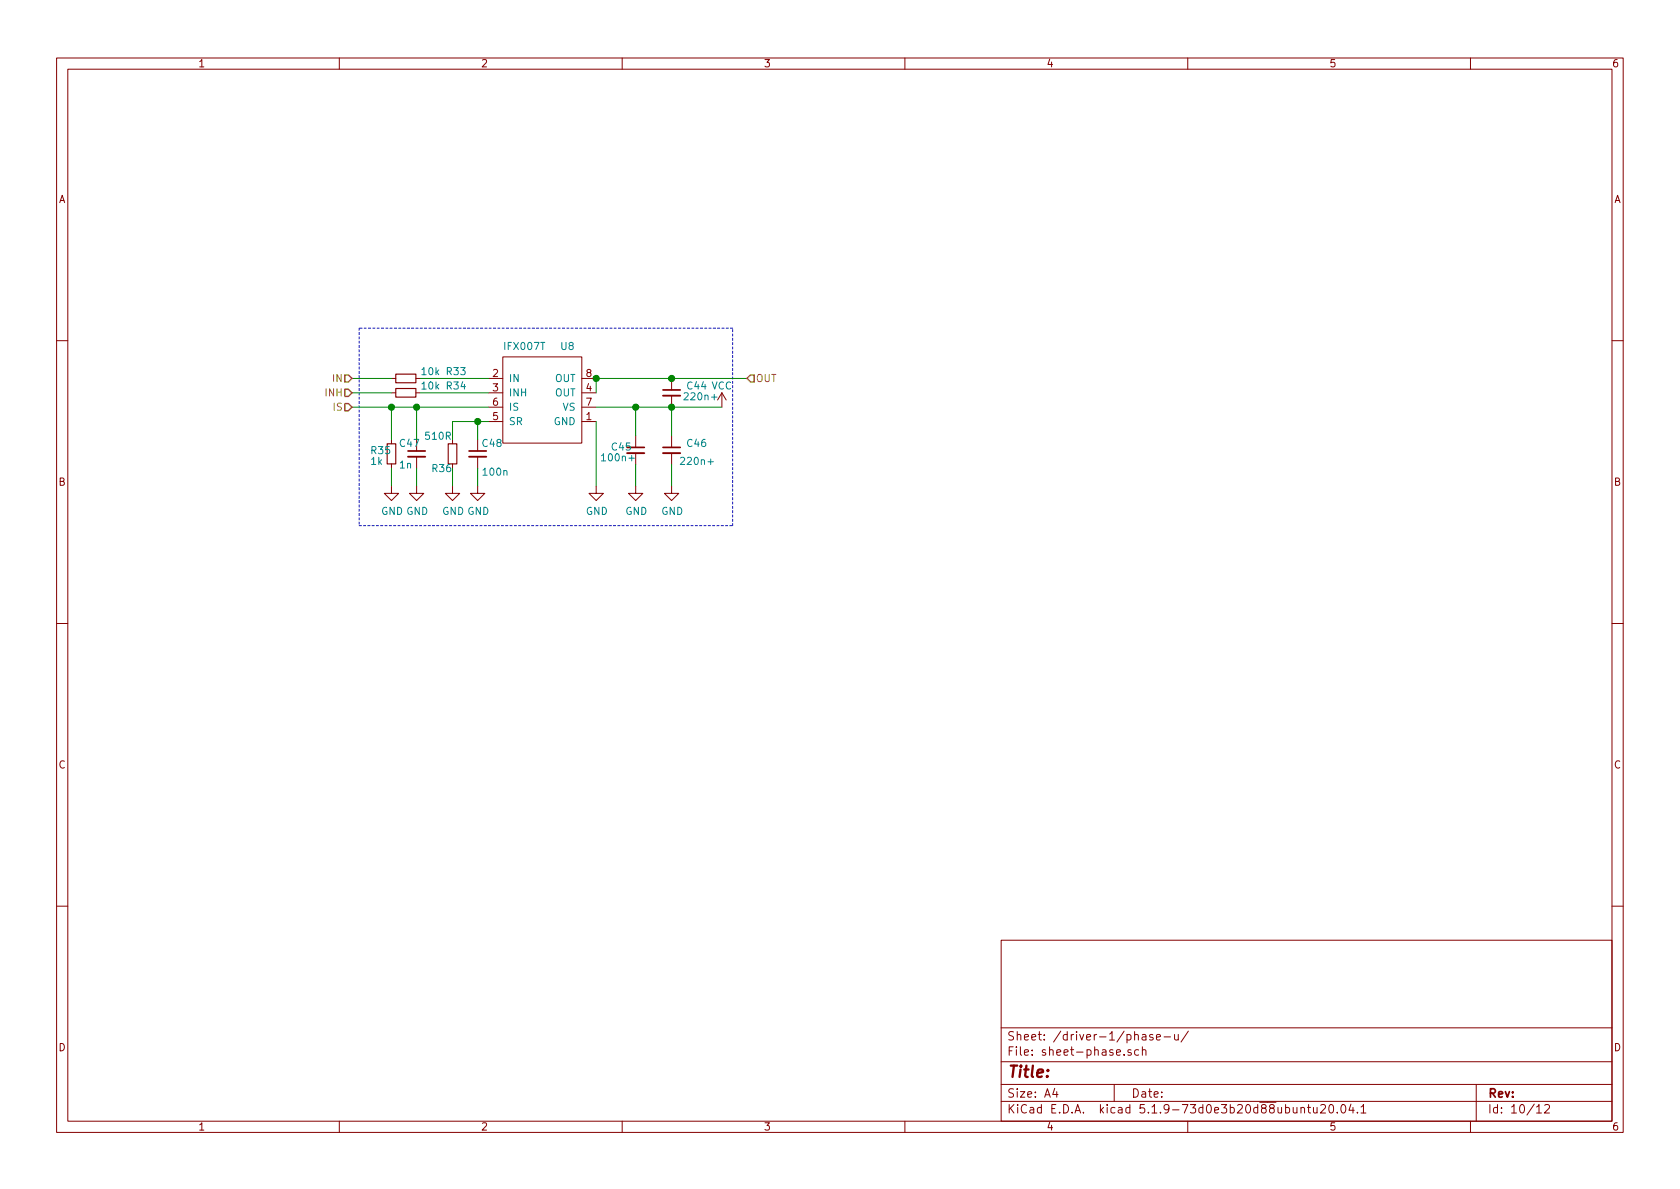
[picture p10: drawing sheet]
<svg xmlns="http://www.w3.org/2000/svg" width="297mm" height="210mm" viewBox="0 0 297 210" stroke-linecap="round" stroke-linejoin="round" font-family="sans-serif">
<g fill="none" stroke="#840000" stroke-width=".18">
<path d="M10 10.3h277v189.9h-277zM12 12.2h273v186.1h-273zM60 10.3v1.9M110 10.3v1.9M160 10.3v1.9M210 10.3v1.9M260 10.3v1.9M10 60.2h2M69.2 66.9h.8M69.2 69.5h.8M69.2 77.7v.8M73.5 66.9h.8"/>
<path d="M73.5 69.5h.8M73.7 77.7v2.1M80 77.7v.8M84.5 77.7v2.1M86.4 74.5h2.5M86.4 66.9h2.5M86.4 69.5h2.5M86.4 72h2.5M88.9 63.1h14v15.3h-14zM102.9 74.5h2.5M102.9 66.9h2.5M102.9 69.5h2.5"/>
<path d="M102.9 72h2.5M112.4 77.1v2M118.7 66.9v2.1M118.7 70v2M118.7 77.1v2M127.6 69.5l-.7 1.2M127.6 69.5v2.5M127.6 69.5l.8 1.2M285 60.2h2M69.2 86v1.2h1.3l-1.3 1.3-1.3-1.3h1.3M69.2 82v.8M73.7 86v1.2h1.2l-1.2 1.3-1.3-1.3h1.3"/>
<path d="M73.7 80.8v2M80 86v1.2h1.3l-1.3 1.3-1.3-1.3h1.3M84.5 86v1.2h1.2l-1.2 1.3-1.3-1.3h1.3M84.5 80.8v2M105.4 86v1.2h1.3l-1.3 1.3-1.3-1.3h1.3M112.4 86v1.2h1.3l-1.3 1.3-1.3-1.3h1.3M112.4 80.1v2.1M118.7 86v1.2h1.3l-1.3 1.3-1.2-1.3h1.2M118.7 80.1v2.1M10 110.3h2M285 110.3h2M10 160.2h2"/>
<path d="M177 166.3h108v32h-108zM285 160.2h2M60 198.3v1.9M110 198.3v1.9M160 198.3v1.9M177 194.8h108M177 191.8h108M177 187.8h108M177 181.8h108M186.5 192.5l-.4 1h1M186.8 193v1M197 191.8v3"/>
<path d="M198.8 186.5v.1M200 185.7l-.4-.1-.2 .2 .1 .2 .5 .2v.3h-.6M201.3 185.7l-.4-.1-.3 .3 .1 .6 .2 .1 .4-.1M202 185.7l.2-.1 .3 .1 .1 .9M202 183h.5l.1 .9M202 185.1v1.5M202.6 183.3l-.5 .1a.29 .29 0 0 0-.2 .2 .29 .29 0 0 0 .2 .3l.5-.1M203.8 183a.37 .37 0 0 0-.5 .1v.3l.5 .1 .1 .1-.2 .3-.4-.1M204.5 183.4l.7-.1-.1-.3-.4-.1-.2 .2v.7h.6M205.8 183.4h1.2M207.7 182.9v.8a.39 .39 0 0 0 .6 .1M208.3 182.9v1"/>
<path d="M210 198.3v1.9M210.1 182.3l-1.3 2M230 196l.2-.2 .4 .1 .1 .9M230 195.8v1M231.2 195.8h.5M231.4 195.3v1.3l.3 .2M232.2 195.8l.1 .9 .4 .1 .2-.1M232.9 195.8v1M233.5 195.5l.2-.2h.4l.3 .5-.9 1h.9M235.2 195.4l.2-.1a.94 .94 0 0 1 0 1.5 .82 .82 0 0 1-.2-1.4zM236.4 196.7v.1M237.3 195.4l.1-.1a.8 .8 0 0 1 .6 .8 .8 .8 0 0 1-.6 .7 1 1 0 0 1-.1-1.4z"/>
<path d="M238.9 195.2l-.4 1.1h.9M239.2 195.8v1M240 196.7v.1M240.6 195.8l.5-.5v1.5M240.6 196.8h.9M260 198.3v1.9M261 191.8v6.5M271.7 195.8l.4-.5v1.5M271.7 196.8h.8M273.1 195.5l.2-.2h.4l.2 .2 .1 .3-.1 .2-.9 .8h1"/>
</g>
<path d="M117.2 70h3.1M72.1 80.8h3.1M82.9 80.8h3.1M110.9 80.1h3M117.2 80.1h3.1" fill="none" stroke="#840000" stroke-width=".33"/>
<path d="M72.1 79.8h3.1M82.9 79.8h3.1M110.9 79.1h3M117.2 69h3.1M117.2 79.1h3.1" fill="none" stroke="#840000" stroke-width=".3"/>
<path d="M68.5 78.5h1.5v3.5h-1.5zM70 66.2h3.5v1.5h-3.5zM70 68.7h3.5v1.5h-3.5zM79.2 78.5h1.6v3.5h-1.6z" fill="none" stroke="#840000" stroke-width=".2"/>
<path d="M63.5 58v35M129.5 58h-66M63.5 93h66M129.5 93v-35" fill="none" stroke="#0000c2" stroke-width=".18" stroke-dasharray=".4 .4"/>
<g fill="none" stroke="#008400" stroke-width=".18">
<path d="M62.2 72h24.2M62.2 66.9h7M62.2 69.5h7M69.2 72v5.7M73.7 72v5.7M74.3 66.9h12.1M74.3 69.5h12.1M84.5 74.5v3.2M86.4 74.5h-6.4v3.2M105.4 72h22.2M105.4 74.5v11.5M112.4 72v5.1"/>
<path d="M118.7 72v5.1M132.1 66.9h-26.7v2.6M69.2 82.8v3.2M73.7 82.8v3.2M80 82.8v3.2M84.5 82.8v3.2M112.4 82.2v3.8M118.7 82.2v3.8"/>
</g>
<path d="M61 66.3h.6l.6 .6-.6 .7h-.6zM61 68.8h.6l.6 .7-.6 .6h-.6zM61 71.4h.6l.6 .6-.6 .6h-.6zM132.7 66.3h.6v1.3h-.6l-.6-.7z" fill="none" stroke="#848400" stroke-width=".25"/>
<g fill="#008400" stroke="#008400" stroke-width=".25">
<circle cx="105.4" cy="66.9" r=".51"/>
<circle cx="112.4" cy="72" r=".51"/>
<circle cx="84.5" cy="74.5" r=".51"/>
<circle cx="73.7" cy="72" r=".51"/>
<circle cx="69.2" cy="72" r=".51"/>
<circle cx="118.7" cy="66.9" r=".51"/>
<circle cx="118.7" cy="72" r=".51"/>
</g>
<text font-size="2.8" fill="#840000" x="178" y="190.5">Title:</text>
<g font-size="2.1" fill="#840000">
<text x="178" y="184">Sheet: /driver-1/phase-u/</text>
<text x="178" y="186.7">File: sheet-phase.sch</text>
<text x="178" y="196.9">KiCad E.D.A. kicad 5.1.9-73d0e3b20d88ubuntu20.04.1</text>
<text x="178" y="194.1">Size: A4</text>
<text x="200" y="194.1">Date:</text>
<text x="263" y="194.1">Rev:</text>
<text x="263" y="196.9">Id: 10/12</text>
</g>
<g font-size="1.8" fill="#840000">
<text x="35" y="11.9">1</text>
<text x="85" y="11.9">2</text>
<text x="135" y="11.9">3</text>
<text x="185" y="11.9">4</text>
<text x="235" y="11.9">5</text>
<text x="285" y="11.9">6</text>
<text x="10.4" y="35.9">A</text>
<text x="285.4" y="35.9">A</text>
<text x="87.1" y="66.7">2</text>
<text x="87.1" y="69.2">3</text>
<text x="87.1" y="71.7">6</text>
<text x="103.7" y="69.2">4</text>
<text x="103.7" y="71.7">7</text>
<text x="103.7" y="66.7">8</text>
<text x="87.1" y="74.3">5</text>
<text x="103.7" y="74.3">1</text>
<text x="10.4" y="85.9">B</text>
<text x="285.4" y="85.9">B</text>
<text x="10.4" y="135.9">C</text>
<text x="285.4" y="135.9">C</text>
<text x="10.4" y="185.9">D</text>
<text x="285.4" y="185.9">D</text>
<text x="35" y="199.9">1</text>
<text x="85" y="199.9">2</text>
<text x="135" y="199.9">3</text>
<text x="185" y="199.9">4</text>
<text x="235" y="199.9">5</text>
<text x="285" y="199.9">6</text>
</g>
<g font-size="1.8" fill="#008484">
<text x="89.3" y="61.9">IFX007T</text>
<text x="99.2" y="61.9">U8</text>
<text x="74.6" y="66.3">10k</text>
<text x="74.6" y="68.9">10k</text>
<text x="79" y="66.3">R33</text>
<text x="79" y="68.9">R34</text>
<text x="89.9" y="67.6">IN</text>
<text x="89.9" y="70.1">INH</text>
<text x="98.1" y="70.1">OUT</text>
<text x="98.1" y="67.6">OUT</text>
<text x="121.4" y="70.8">220n+</text>
<text x="121.6" y="68.9">C44 VCC</text>
<text x="75.3" y="77.8">510R</text>
<text x="89.9" y="75.2">SR</text>
<text x="89.9" y="72.6">IS</text>
<text x="97.9" y="75.2">GND</text>
<text x="99.5" y="72.6">VS</text>
<text x="65.6" y="82.2">1k</text>
<text x="65.7" y="80.3">R35</text>
<text x="70.7" y="82.8">1n</text>
<text x="70.8" y="79">C47</text>
<text x="76.5" y="83.5">R36</text>
<text x="85.4" y="79">C48</text>
<text x="106.8" y="81.6">100n+</text>
<text x="108.2" y="79.7">C45</text>
<text x="120.8" y="82.2">220n+</text>
<text x="121.6" y="79">C46</text>
<text x="85.5" y="84.1">100n</text>
<text x="67.4" y="91.1">GND GND</text>
<text x="78.2" y="91.1">GND GND</text>
<text x="103.6" y="91.1">GND</text>
<text x="110.6" y="91.1">GND</text>
<text x="116.9" y="91.1">GND</text>
</g>
<g font-size="1.8" fill="#848400">
<text x="57.7" y="70.1">INH</text>
<text x="58.9" y="67.6">IN</text>
<text x="133.6" y="67.6">OUT</text>
<text x="59" y="72.6">IS</text>
</g>
</svg>
